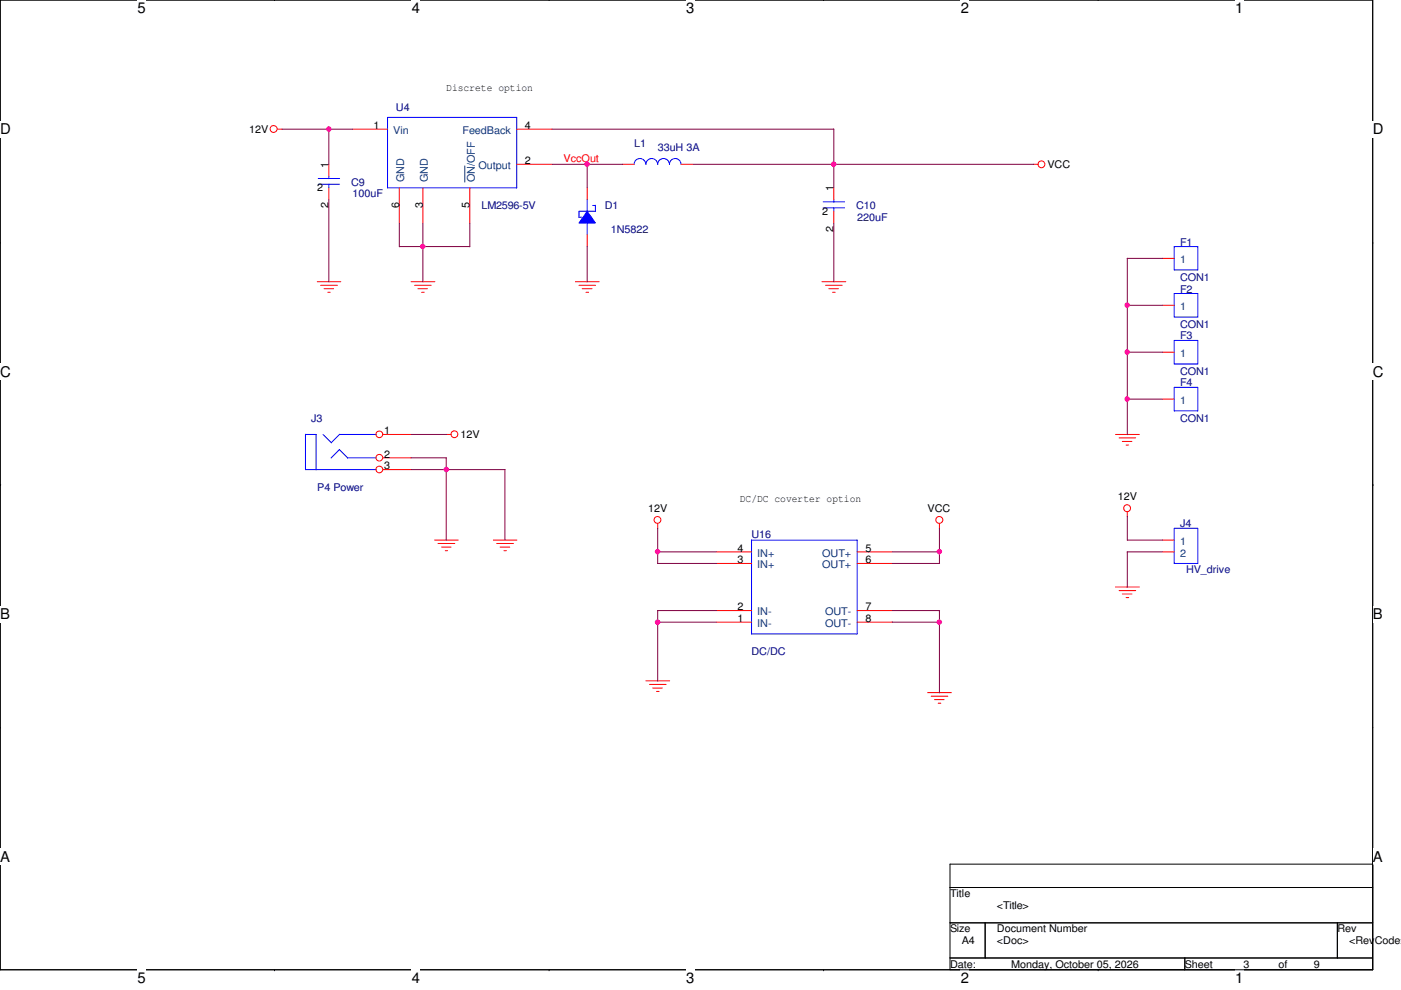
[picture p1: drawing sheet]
<svg xmlns="http://www.w3.org/2000/svg" width="297mm" height="210mm" viewBox="0 0 297 210" stroke-linecap="round" stroke-linejoin="round" font-family="sans-serif">
<path d="M0 0h291v205.6h-291z" fill="none" stroke="#000" stroke-width=".21"/>
<g fill="#fff">
<path d="M29.1 0h1.8v3.5h-1.8z"/>
<path d="M29.1 205.6h1.8v3.5h-1.8z"/>
</g>
<path d="M58.2 0h.1M58.2 205.6h.1" fill="none" stroke="#000" stroke-width=".21"/>
<g fill="#fff">
<path d="M87.3 0h1.7v3.5h-1.7z"/>
<path d="M87.3 205.6h1.7v3.5h-1.7z"/>
</g>
<path d="M116.4 0h.1M116.4 205.6h.1" fill="none" stroke="#000" stroke-width=".21"/>
<g fill="#fff">
<path d="M145.5 0h1.7v3.5h-1.7z"/>
<path d="M145.5 205.6h1.7v3.5h-1.7z"/>
</g>
<path d="M174.6 0h.1M174.6 205.6h.1" fill="none" stroke="#000" stroke-width=".21"/>
<g fill="#fff">
<path d="M203.7 0h1.7v3.5h-1.7z"/>
<path d="M203.7 205.6h1.7v3.5h-1.7z"/>
</g>
<path d="M232.8 0h.1M232.8 205.6h.1" fill="none" stroke="#000" stroke-width=".21"/>
<g fill="#fff">
<path d="M261.9 0h1.7v3.5h-1.7z"/>
<path d="M261.9 205.6h1.7v3.5h-1.7z"/>
<path d="M0 25.7h2.3v3.5h-2.3z"/>
<path d="M291 25.7h2.3v3.5h-2.3z"/>
<path d="M0 77.1h2.3v3.5h-2.3z"/>
<path d="M291 77.1h2.3v3.5h-2.3z"/>
</g>
<path d="M0 51.4h.1M291 51.4h.1" fill="none" stroke="#000" stroke-width=".21"/>
<g fill="#fff">
<path d="M0 128.5h2.1v3.5h-2.1z"/>
<path d="M291 128.5h2.1v3.5h-2.1z"/>
</g>
<path d="M0 102.8h.1M291 102.8h.1" fill="none" stroke="#000" stroke-width=".21"/>
<g fill="#fff">
<path d="M0 179.9h2.1v3.4h-2.1z"/>
<path d="M291 179.9h2.1v3.4h-2.1z"/>
</g>
<path d="M0 154.2h.1M291 154.2h.1M201.4 183.2h89.6v22.4h-89.6zM201.4 188.2h89.6M201.4 195.7h89.6M208.9 195.7v7.4M283.5 195.7v7.4M201.4 203.1h89.6M251.2 203.1v2.5" fill="none" stroke="#000" stroke-width=".21"/>
<g fill="none" stroke="#f00" stroke-width=".21">
<path d="M58.8 27.4h1M69.7 34.8v2.5M69.7 39.8v2.5M74.7 27.4h7.5M84.7 39.8v7.5M89.7 39.8v7.5M99.6 39.8v7.5M109.6 27.4h7.4M109.6 34.8h7.4M131.9 34.8h2.5M144.4 34.8h2.5M176.8 39.8v2.5"/>
<path d="M219 34.8h1.1M67.3 59.7h5M87.2 59.7h5M122 59.7h5M174.3 59.7h5M176.8 44.8v2.5M246.5 54.8h2.5M68 60.5h3.5M68.7 61.2h2M69.5 62h.5M87.9 60.5h3.5M88.6 61.2h2"/>
<path d="M89.4 62h.6M122.8 60.5h3.5M123.4 61.2h2.1M124.2 62h.6M175 60.5h3.6M175.7 61.2h2.1M176.5 62h.6M246.5 64.7h2.5M246.5 74.7h2.5M81.2 92.1h6M81.2 97.1h6M81.2 99.6h6"/>
<path d="M94.6 92.1h1M236.5 92.1h5.1M237.3 92.8h3.5M238 93.6h2M238.8 94.4h.5M246.5 84.6h2.5M92.2 114.5h5M92.9 115.2h3.5M93.6 116h2M94.4 116.8h.5M104.6 114.5h5M105.3 115.2h3.6"/>
<path d="M106 116h2.1M106.8 116.8h.6M139.4 111v1.1M199.2 111v1.1M239 108.5v1.1M246.5 114.5h2.5M246.5 117h2.5M236.5 124.5h5.1M237.3 125.2h3.5M238 125.9h2M238.8 126.7h.5M136.9 144.4h5.1"/>
<path d="M137.7 145.1h3.5M138.4 145.9h2M139.2 146.6h.5M196.7 146.9h5M197.4 147.6h3.6M198.1 148.3h2.1M198.9 149.1h.6"/>
<circle cx="58" cy="27.3" r=".74"/>
<circle cx="220.8" cy="34.8" r=".72"/>
<circle cx="80.4" cy="99.5" r=".71"/>
<circle cx="80.4" cy="97" r=".71"/>
<circle cx="80.4" cy="92.1" r=".71"/>
<circle cx="96.3" cy="92.1" r=".72"/>
<circle cx="139.4" cy="110.2" r=".72"/>
<circle cx="199.2" cy="110.2" r=".74"/>
<circle cx="239" cy="107.7" r=".73"/>
</g>
<g fill="none" stroke="#00f" stroke-width=".21">
<path d="M67.5 39.1h4.5M67.5 37.8h4.5M69.7 37.3v.6M69.7 39v.8M82.2 24.9h27.4v14.9h-27.4zM134.4 34.8a1.25 1.25 0 0 1 1.3-1.2 1.25 1.25 0 0 1 1.2 1.2 1.23 1.23 0 0 1 1.3-1.2 1.26 1.26 0 0 1 1.2 1.2 1.23 1.23 0 0 1 1.3-1.2 1.26 1.26 0 0 1 1.2 1.2 1.23 1.23 0 0 1 1.3-1.2 1.23 1.23 0 0 1 1.2 1.2M124.5 42.3v2.5M124.5 47.2v2.6M126.2 43.5l.1 1.3h-3.5v1.3M174.5 44.1h4.6M174.5 42.8h4.6M176.8 42.3v.5"/>
<path d="M176.8 44v.8M249 52.3h5v4.9h-5zM249 62.2h5v5h-5zM249 72.2h5v5h-5zM64.8 92.1h2.3M64.8 92.1v7.5h15M67 92.1v7.5M68.5 92.1l1.8 1.8M72 92.1h7.8M72 95.3l1.7 1.8M72 92.1l-1.8 1.8M72 95.3l-1.8 1.8"/>
<path d="M73.7 97.1h6.1M249 82.1h5v5h-5zM249 112h5v7.5h-5z"/>
</g>
<path d="M98.5 35.2v3.4" fill="none" stroke="#004080" stroke-width=".21"/>
<path d="M124.5 44.8l1.7 2.5h-3.4z" fill-rule="evenodd" fill="#00f"/>
<path d="M122.8 46.1h.5M124.5 44.8l1.7 2.5h-3.4zM125.7 43.6h.5M159.3 114.5h22.4v19.9h-22.4z" fill="none" stroke="#00f" stroke-width=".21"/>
<path d="M124.5 39.8v2.5M124.5 49.8v2.5M151.9 119.5h7.4M151.9 117h7.4M181.7 119.5h7.5M181.7 117h7.5M151.9 131.9h7.4M151.9 129.5h7.4M181.7 131.9h7.5M181.7 129.5h7.5" fill="none" stroke="#f00" stroke-width=".21"/>
<g fill="none" stroke="#800040" stroke-width=".21">
<path d="M59.8 27.4h15M69.7 27.3v7.5M117 27.4h59.8M117 34.8h15M124.5 34.8v5M146.9 34.8h72.2M176.8 27.3v12.5M69.7 42.3v17.5M84.7 52.3h14.9M84.7 47.3v5M89.7 47.3v12.5M99.6 47.3v5"/>
<path d="M124.5 52.3v7.5M176.8 47.3v12.5M239 54.8h7.5M239 54.8v37.4M239 64.7h7.5M239 74.7h7.5M87.2 99.6h19.9v14.9M87.2 97.1h7.5M87.2 92.1h7.5M94.6 97.1v17.5M239 84.6h7.5M139.4 117h12.5"/>
<path d="M139.4 119.5h12.5M139.4 112v7.5M189.2 117h10M199.2 112v7.5h-10M239 117h7.5M239 109.5v5.1M239 117v7.5M239 114.5h7.5M139.4 131.9h12.5M139.4 129.5h12.5M139.4 129.5v14.9M189.2 131.9h10"/>
<path d="M189.2 129.5h10v17.4"/>
</g>
<circle cx="89.6" cy="52.3" r=".49" fill="#f0f"/>
<circle cx="89.6" cy="52.3" r=".49" fill="none" stroke="#f0f" stroke-width=".21"/>
<circle cx="124.5" cy="34.8" r=".49" fill="#f0f"/>
<circle cx="124.5" cy="34.8" r=".49" fill="none" stroke="#f0f" stroke-width=".21"/>
<circle cx="69.7" cy="27.4" r=".48" fill="#f0f"/>
<circle cx="69.7" cy="27.4" r=".48" fill="none" stroke="#f0f" stroke-width=".21"/>
<circle cx="176.8" cy="34.8" r=".49" fill="#f0f"/>
<circle cx="176.8" cy="34.8" r=".49" fill="none" stroke="#f0f" stroke-width=".21"/>
<circle cx="94.6" cy="99.5" r=".48" fill="#f0f"/>
<circle cx="94.6" cy="99.5" r=".48" fill="none" stroke="#f0f" stroke-width=".21"/>
<circle cx="239" cy="64.7" r=".49" fill="#f0f"/>
<circle cx="239" cy="64.7" r=".49" fill="none" stroke="#f0f" stroke-width=".21"/>
<circle cx="239" cy="74.6" r=".49" fill="#f0f"/>
<circle cx="239" cy="74.6" r=".49" fill="none" stroke="#f0f" stroke-width=".21"/>
<circle cx="239" cy="84.6" r=".49" fill="#f0f"/>
<circle cx="239" cy="84.6" r=".49" fill="none" stroke="#f0f" stroke-width=".21"/>
<circle cx="199.2" cy="117" r=".48" fill="#f0f"/>
<circle cx="199.2" cy="117" r=".48" fill="none" stroke="#f0f" stroke-width=".21"/>
<circle cx="199.2" cy="131.9" r=".48" fill="#f0f"/>
<circle cx="199.2" cy="131.9" r=".48" fill="none" stroke="#f0f" stroke-width=".21"/>
<circle cx="139.4" cy="117" r=".48" fill="#f0f"/>
<circle cx="139.4" cy="117" r=".48" fill="none" stroke="#f0f" stroke-width=".21"/>
<circle cx="139.4" cy="131.9" r=".48" fill="#f0f"/>
<circle cx="139.4" cy="131.9" r=".48" fill="none" stroke="#f0f" stroke-width=".21"/>
<g font-size="3.1">
<text x="29.1" y="2.8">5</text>
<text x="87.3" y="2.8">4</text>
<text x="145.5" y="2.8">3</text>
<text x="203.7" y="2.8">2</text>
<text x="261.9" y="2.8">1</text>
<text x="0" y="28.5">D</text>
<text x="291" y="28.5">D</text>
<text x="0" y="79.9">C</text>
<text x="291" y="79.9">C</text>
<text x="0" y="131.3">B</text>
<text x="291" y="131.3">B</text>
<text x="0" y="182.7">A</text>
<text x="291" y="182.7">A</text>
<text x="29.1" y="208.4">5</text>
<text x="87.3" y="208.4">4</text>
<text x="145.5" y="208.4">3</text>
<text x="203.7" y="208.4">2</text>
<text x="261.9" y="208.4">1</text>
</g>
<g font-size="2.2" fill="#000080">
<text x="83.9" y="23.5">U4</text>
<text x="134.4" y="31.2">L1</text>
<text x="139.4" y="31.9">33uH 3A</text>
<text x="74.5" y="39.4">C9</text>
<text x="74.7" y="41.9">100uF</text>
<text x="102.1" y="44.4">LM2596-5V</text>
<text x="128.2" y="44.4">D1</text>
<text x="181.5" y="44.4">C10</text>
<text x="181.7" y="46.8">220uF</text>
<text x="129.5" y="49.3">1N5822</text>
<text x="250.2" y="52.1">F1</text>
<text x="250.2" y="59.5">CON1</text>
<text x="250.2" y="62">F2</text>
<text x="250.2" y="69.5">CON1</text>
<text x="250.2" y="72">F3</text>
<text x="250.2" y="79.5">CON1</text>
<text x="250.2" y="81.9">F4</text>
<text x="66" y="89.4">J3</text>
<text x="250.2" y="89.4">CON1</text>
<text x="67.3" y="104.1">P4 Power</text>
<text x="250.2" y="111.8">J4</text>
<text x="159.3" y="114">U16</text>
<text x="251.5" y="121.5">HV_drive</text>
<text x="159.3" y="138.9">DC/DC</text>
</g>
<g font-size="2.2">
<text x="94.6" y="19.3">Discrete option</text>
<text x="52.8" y="28.2">12V</text>
<text x="79.2" y="27.3">1</text>
<text x="111.3" y="27.3">4</text>
<text x="69.7" y="35.6" transform="rotate(-90 69.7 35.6)">1</text>
<text x="111.3" y="34.8">2</text>
<text x="222.1" y="35.6">VCC</text>
<text x="67.3" y="40.6">2</text>
<text x="176.7" y="40.6" transform="rotate(-90 176.7 40.6)">1</text>
<text x="69.7" y="44.2" transform="rotate(-90 69.7 44.2)">2</text>
<text x="84.6" y="44.2" transform="rotate(-90 84.6 44.2)">6</text>
<text x="89.6" y="44.2" transform="rotate(-90 89.6 44.2)">3</text>
<text x="99.6" y="44.2" transform="rotate(-90 99.6 44.2)">5</text>
<text x="174.3" y="45.6">2</text>
<text x="176.7" y="49.1" transform="rotate(-90 176.7 49.1)">2</text>
<text x="81.4" y="92.1">1</text>
<text x="97.6" y="92.9">12V</text>
<text x="81.4" y="97">2</text>
<text x="81.4" y="99.5">3</text>
<text x="156.8" y="106.4">DC/DC coverter option</text>
<text x="237" y="106.1">12V</text>
<text x="137.5" y="108.6">12V</text>
<text x="196.7" y="108.6">VCC</text>
<text x="156.3" y="119.4">3</text>
<text x="156.3" y="117">4</text>
<text x="183.5" y="117">5</text>
<text x="183.5" y="119.4">6</text>
<text x="156.3" y="131.9">1</text>
<text x="156.3" y="129.4">2</text>
<text x="183.5" y="129.4">7</text>
<text x="183.5" y="131.9">8</text>
<text x="201.4" y="190.2">Title</text>
<text x="201.4" y="197.7">Size</text>
<text x="211.4" y="197.7">Document Number</text>
<text x="211.4" y="192.7">&lt;Title&gt;</text>
<text x="283.5" y="197.7">Rev</text>
<text x="203.9" y="200.2">A4</text>
<text x="211.4" y="200.2">&lt;Doc&gt;</text>
<text x="286" y="200.2">&lt;RevCode&gt;</text>
<text x="201.4" y="205.1">Date:</text>
<text x="214.4" y="205.1">Monday, October 05, 2026</text>
<text x="251.2" y="205.1">Sheet</text>
<text x="263.6" y="205.1">3</text>
<text x="271.1" y="205.1">of</text>
<text x="278.6" y="205.1">9</text>
</g>
<g font-size="2.2" fill="#004080">
<text x="83.4" y="28.4">Vin</text>
<text x="98" y="28.4">FeedBack</text>
<text x="101.5" y="35.9">Output</text>
<text x="85.7" y="38.6" transform="rotate(-90 85.7 38.6)">GND</text>
<text x="90.7" y="38.6" transform="rotate(-90 90.7 38.6)">GND</text>
<text x="100.7" y="38.6" transform="rotate(-90 100.7 38.6)">ON/OFF</text>
<text x="250.2" y="55.8">1</text>
<text x="250.2" y="65.7">1</text>
<text x="250.2" y="75.7">1</text>
<text x="250.2" y="85.6">1</text>
<text x="160.6" y="118">IN+</text>
<text x="174.3" y="118">OUT+</text>
<text x="250.2" y="115.5">1</text>
<text x="250.2" y="118">2</text>
<text x="160.6" y="120.5">IN+</text>
<text x="174.3" y="120.5">OUT+</text>
<text x="160.6" y="130.5">IN-</text>
<text x="174.9" y="130.5">OUT-</text>
<text x="160.6" y="132.9">IN-</text>
<text x="174.9" y="132.9">OUT-</text>
</g>
<text font-size="2.2" fill="#f00" x="119.5" y="34.4">VccOut</text>
</svg>
